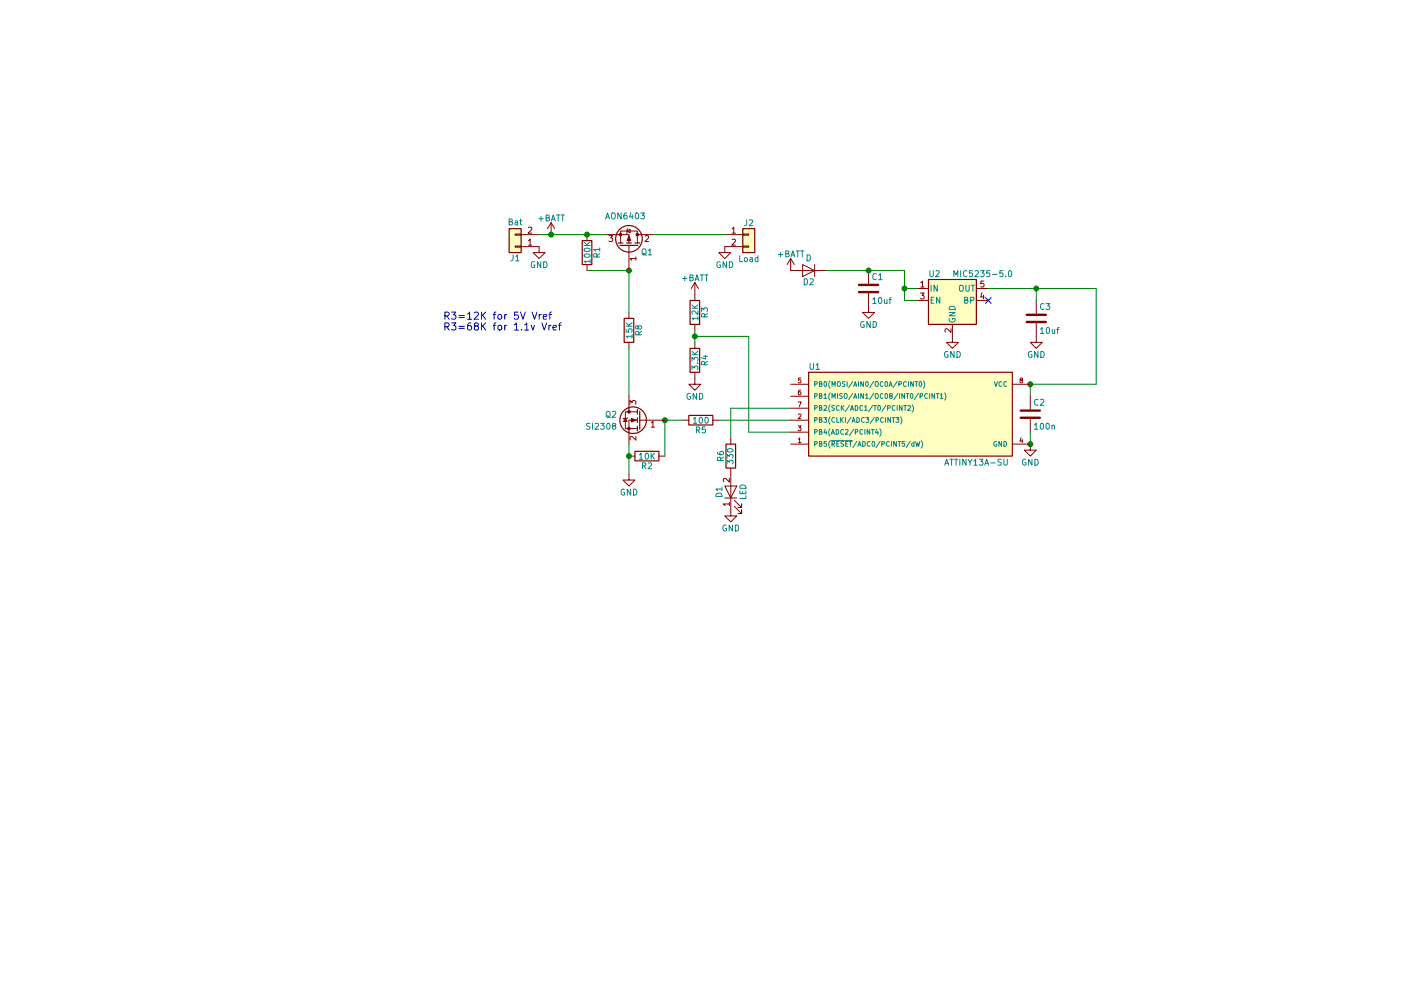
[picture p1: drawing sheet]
EESchema Schematic File Version 2
LIBS:power
LIBS:device
LIBS:switches
LIBS:relays
LIBS:motors
LIBS:transistors
LIBS:conn
LIBS:linear
LIBS:regul
LIBS:74xx
LIBS:cmos4000
LIBS:adc-dac
LIBS:memory
LIBS:xilinx
LIBS:microcontrollers
LIBS:dsp
LIBS:microchip
LIBS:analog_switches
LIBS:motorola
LIBS:texas
LIBS:intel
LIBS:audio
LIBS:interface
LIBS:digital-audio
LIBS:philips
LIBS:display
LIBS:cypress
LIBS:siliconi
LIBS:opto
LIBS:atmel
LIBS:contrib
LIBS:valves
LIBS:BatProtect-cache
EELAYER 25 0
EELAYER END
$Descr A4 11693 8268
encoding utf-8
Sheet 1 1
Title ""
Date ""
Rev ""
Comp ""
Comment1 ""
Comment2 ""
Comment3 ""
Comment4 ""
$EndDescr
$Comp
L Conn_01x02 J1
U 1 1
P 4300 2050
F 0 "J1" H 4300 2150 50  0000 C CNN
F 1 "Bat" H 4300 1850 50  0000 C CNN
F 2 "KiCadCustomLibs:Connector_2x5mm_1.5Drill" H 4300 2050 50  0001 C CNN
F 3 "" H 4300 2050 50  0001 C CNN
	1    4300 2050
	-1   0    0    1   
$EndComp
$Comp
L Conn_01x02 J2
U 1 1
P 6250 1950
F 0 "J2" H 6250 2050 50  0000 C CNN
F 1 "Load" H 6250 1750 50  0000 C CNN
F 2 "KiCadCustomLibs:Connector_2x5mm_1.5Drill" H 6250 1950 50  0001 C CNN
F 3 "" H 6250 1950 50  0001 C CNN
	1    6250 1950
	1    0    0    -1  
$EndComp
$Comp
L GND #PWR01
U 1 1
P 4500 2050
F 0 "#PWR01" H 4500 1800 50  0001 C CNN
F 1 "GND" H 4500 1900 50  0000 C CNN
F 2 "" H 4500 2050 50  0001 C CNN
F 3 "" H 4500 2050 50  0001 C CNN
	1    4500 2050
	1    0    0    -1  
$EndComp
$Comp
L GND #PWR02
U 1 1
P 6050 2050
F 0 "#PWR02" H 6050 1800 50  0001 C CNN
F 1 "GND" H 6050 1900 50  0000 C CNN
F 2 "" H 6050 2050 50  0001 C CNN
F 3 "" H 6050 2050 50  0001 C CNN
	1    6050 2050
	1    0    0    -1  
$EndComp
$Comp
L GND #PWR03
U 1 1
P 5250 3950
F 0 "#PWR03" H 5250 3700 50  0001 C CNN
F 1 "GND" H 5250 3800 50  0000 C CNN
F 2 "" H 5250 3950 50  0001 C CNN
F 3 "" H 5250 3950 50  0001 C CNN
	1    5250 3950
	1    0    0    -1  
$EndComp
$Comp
L R R1
U 1 1
P 4900 2100
F 0 "R1" V 4980 2100 50  0000 C CNN
F 1 "100K" V 4900 2100 50  0000 C CNN
F 2 "Resistors_SMD:R_0603" V 4830 2100 50  0001 C CNN
F 3 "" H 4900 2100 50  0001 C CNN
	1    4900 2100
	1    0    0    -1  
$EndComp
$Comp
L R R2
U 1 1
P 5400 3800
F 0 "R2" V 5480 3800 50  0000 C CNN
F 1 "10K" V 5400 3800 50  0000 C CNN
F 2 "Resistors_SMD:R_0603" V 5330 3800 50  0001 C CNN
F 3 "" H 5400 3800 50  0001 C CNN
	1    5400 3800
	0    1    1    0   
$EndComp
$Comp
L R R5
U 1 1
P 5850 3500
F 0 "R5" V 5930 3500 50  0000 C CNN
F 1 "100" V 5850 3500 50  0000 C CNN
F 2 "Resistors_SMD:R_0603" V 5780 3500 50  0001 C CNN
F 3 "" H 5850 3500 50  0001 C CNN
	1    5850 3500
	0    1    1    0   
$EndComp
$Comp
L +BATT #PWR04
U 1 1
P 4600 1950
F 0 "#PWR04" H 4600 1800 50  0001 C CNN
F 1 "+BATT" H 4600 2090 50  0000 C CNN
F 2 "" H 4600 1950 50  0001 C CNN
F 3 "" H 4600 1950 50  0001 C CNN
	1    4600 1950
	1    0    0    -1  
$EndComp
$Comp
L R R3
U 1 1
P 5800 2600
F 0 "R3" V 5880 2600 50  0000 C CNN
F 1 "12K" V 5800 2600 50  0000 C CNN
F 2 "Resistors_SMD:R_0603" V 5730 2600 50  0001 C CNN
F 3 "" H 5800 2600 50  0001 C CNN
	1    5800 2600
	1    0    0    -1  
$EndComp
$Comp
L R R4
U 1 1
P 5800 3000
F 0 "R4" V 5880 3000 50  0000 C CNN
F 1 "3.3K" V 5800 3000 50  0000 C CNN
F 2 "Resistors_SMD:R_0603" V 5730 3000 50  0001 C CNN
F 3 "" H 5800 3000 50  0001 C CNN
	1    5800 3000
	1    0    0    -1  
$EndComp
$Comp
L GND #PWR05
U 1 1
P 5800 3150
F 0 "#PWR05" H 5800 2900 50  0001 C CNN
F 1 "GND" H 5800 3000 50  0000 C CNN
F 2 "" H 5800 3150 50  0001 C CNN
F 3 "" H 5800 3150 50  0001 C CNN
	1    5800 3150
	1    0    0    -1  
$EndComp
$Comp
L +BATT #PWR06
U 1 1
P 5800 2450
F 0 "#PWR06" H 5800 2300 50  0001 C CNN
F 1 "+BATT" H 5800 2590 50  0000 C CNN
F 2 "" H 5800 2450 50  0001 C CNN
F 3 "" H 5800 2450 50  0001 C CNN
	1    5800 2450
	1    0    0    -1  
$EndComp
$Comp
L MIC5219-5.0 U2
U 1 1
P 7950 2500
F 0 "U2" H 7800 2725 50  0000 C CNN
F 1 "MIC5235-5.0" H 7950 2725 50  0000 L CNN
F 2 "TO_SOT_Packages_SMD:SOT-23-5" H 7950 2825 50  0001 C CNN
F 3 "" H 7950 2500 50  0001 C CNN
	1    7950 2500
	1    0    0    -1  
$EndComp
$Comp
L GND #PWR07
U 1 1
P 7950 2800
F 0 "#PWR07" H 7950 2550 50  0001 C CNN
F 1 "GND" H 7950 2650 50  0000 C CNN
F 2 "" H 7950 2800 50  0001 C CNN
F 3 "" H 7950 2800 50  0001 C CNN
	1    7950 2800
	1    0    0    -1  
$EndComp
$Comp
L GND #PWR08
U 1 1
P 8600 3700
F 0 "#PWR08" H 8600 3450 50  0001 C CNN
F 1 "GND" H 8600 3550 50  0000 C CNN
F 2 "" H 8600 3700 50  0001 C CNN
F 3 "" H 8600 3700 50  0001 C CNN
	1    8600 3700
	1    0    0    -1  
$EndComp
$Comp
L D D2
U 1 1
P 6750 2250
F 0 "D2" H 6750 2350 50  0000 C CNN
F 1 "D" H 6750 2150 50  0000 C CNN
F 2 "Diodes_SMD:D_SOD-323_HandSoldering" H 6750 2250 50  0001 C CNN
F 3 "" H 6750 2250 50  0001 C CNN
	1    6750 2250
	-1   0    0    1   
$EndComp
$Comp
L +BATT #PWR09
U 1 1
P 6600 2250
F 0 "#PWR09" H 6600 2100 50  0001 C CNN
F 1 "+BATT" H 6600 2390 50  0000 C CNN
F 2 "" H 6600 2250 50  0001 C CNN
F 3 "" H 6600 2250 50  0001 C CNN
	1    6600 2250
	1    0    0    -1  
$EndComp
Wire Wire Line
	4500 1950 5050 1950
Wire Wire Line
	5450 1950 6050 1950
Wire Wire Line
	5250 3700 5250 3950
Connection ~ 5250 3800
Wire Wire Line
	4900 2250 5250 2250
Connection ~ 5250 2250
Wire Wire Line
	5550 3800 5550 3500
Wire Wire Line
	5550 3500 5700 3500
Connection ~ 5550 3500
Wire Wire Line
	6000 3500 6600 3500
Connection ~ 4600 1950
Wire Wire Line
	5800 2750 5800 2850
Wire Wire Line
	5800 2800 6250 2800
Wire Wire Line
	6250 2800 6250 3600
Wire Wire Line
	6250 3600 6600 3600
Connection ~ 5800 2800
Wire Wire Line
	6900 2250 7550 2250
Wire Wire Line
	7550 2400 7650 2400
Wire Wire Line
	7550 2500 7650 2500
$Comp
L C C2
U 1 1
P 8600 3450
F 0 "C2" H 8625 3550 50  0000 L CNN
F 1 "100n" H 8625 3350 50  0000 L CNN
F 2 "Capacitors_SMD:C_0603" H 8638 3300 50  0001 C CNN
F 3 "" H 8600 3450 50  0001 C CNN
	1    8600 3450
	1    0    0    -1  
$EndComp
$Comp
L C C3
U 1 1
P 8650 2650
F 0 "C3" H 8675 2750 50  0000 L CNN
F 1 "10uf" H 8675 2550 50  0000 L CNN
F 2 "Capacitors_SMD:C_0603" H 8688 2500 50  0001 C CNN
F 3 "" H 8650 2650 50  0001 C CNN
	1    8650 2650
	1    0    0    -1  
$EndComp
Wire Wire Line
	8250 2400 9150 2400
Wire Wire Line
	8650 2400 8650 2500
$Comp
L GND #PWR010
U 1 1
P 8650 2800
F 0 "#PWR010" H 8650 2550 50  0001 C CNN
F 1 "GND" H 8650 2650 50  0000 C CNN
F 2 "" H 8650 2800 50  0001 C CNN
F 3 "" H 8650 2800 50  0001 C CNN
	1    8650 2800
	1    0    0    -1  
$EndComp
Wire Wire Line
	8600 3200 8600 3300
Wire Wire Line
	8600 3700 8600 3600
Wire Wire Line
	9150 3200 8600 3200
Connection ~ 8650 2400
Connection ~ 8600 3200
Connection ~ 8600 3700
$Comp
L LED D1
U 1 1
P 6100 4100
F 0 "D1" H 6100 4200 50  0000 C CNN
F 1 "LED" H 6100 4000 50  0000 C CNN
F 2 "LEDs:LED_0805" H 6100 4100 50  0001 C CNN
F 3 "" H 6100 4100 50  0001 C CNN
	1    6100 4100
	0    -1   -1   0   
$EndComp
$Comp
L GND #PWR011
U 1 1
P 6100 4250
F 0 "#PWR011" H 6100 4000 50  0001 C CNN
F 1 "GND" H 6100 4100 50  0000 C CNN
F 2 "" H 6100 4250 50  0001 C CNN
F 3 "" H 6100 4250 50  0001 C CNN
	1    6100 4250
	1    0    0    -1  
$EndComp
$Comp
L R R6
U 1 1
P 6100 3800
F 0 "R6" V 6180 3800 50  0000 C CNN
F 1 "330" V 6100 3800 50  0000 C CNN
F 2 "Resistors_SMD:R_0603" V 6030 3800 50  0001 C CNN
F 3 "" H 6100 3800 50  0001 C CNN
	1    6100 3800
	-1   0    0    1   
$EndComp
Wire Wire Line
	6100 3650 6100 3400
Wire Wire Line
	6100 3400 6600 3400
Connection ~ 4900 1950
$Comp
L Q_PMOS_GDS Q1
U 1 1
P 5250 2050
F 0 "Q1" V 5200 2150 50  0000 L CNN
F 1 "AON6403" V 5500 1850 50  0000 L CNN
F 2 "KiCadCustomLibs:DFN-8-1EP_6x5mm" H 5450 2150 50  0001 C CNN
F 3 "" H 5250 2050 50  0001 C CNN
	1    5250 2050
	0    1    -1   0   
$EndComp
$Comp
L R R8
U 1 1
P 5250 2750
F 0 "R8" V 5330 2750 50  0000 C CNN
F 1 "15K" V 5250 2750 50  0000 C CNN
F 2 "Resistors_SMD:R_0603" V 5180 2750 50  0001 C CNN
F 3 "" H 5250 2750 50  0001 C CNN
	1    5250 2750
	1    0    0    -1  
$EndComp
Wire Wire Line
	5250 2250 5250 2600
Wire Wire Line
	5250 2900 5250 3300
$Comp
L Q_NMOS_GSD Q2
U 1 1
P 5350 3500
F 0 "Q2" H 5550 3550 50  0000 L CNN
F 1 "SI2308" H 5550 3450 50  0000 L CNN
F 2 "TO_SOT_Packages_SMD:SOT-23" H 5550 3600 50  0001 C CNN
F 3 "" H 5350 3500 50  0001 C CNN
	1    5350 3500
	-1   0    0    -1  
$EndComp
$Comp
L ATTINY13A-SU U1
U 1 1
P 7600 3450
F 0 "U1" H 6800 3850 50  0000 C CNN
F 1 "ATTINY13A-SU" H 8150 3050 50  0000 C CNN
F 2 "Housings_SOIC:SOIC-8_3.9x4.9mm_Pitch1.27mm" H 8250 3450 50  0001 C CIN
F 3 "" H 6800 3800 50  0001 C CNN
	1    7600 3450
	1    0    0    -1  
$EndComp
Wire Wire Line
	7550 2250 7550 2500
$Comp
L C C1
U 1 1
P 7250 2400
F 0 "C1" H 7275 2500 50  0000 L CNN
F 1 "10uf" H 7275 2300 50  0000 L CNN
F 2 "Capacitors_SMD:C_0603" H 7288 2250 50  0001 C CNN
F 3 "" H 7250 2400 50  0001 C CNN
	1    7250 2400
	1    0    0    -1  
$EndComp
Connection ~ 7250 2250
$Comp
L GND #PWR012
U 1 1
P 7250 2550
F 0 "#PWR012" H 7250 2300 50  0001 C CNN
F 1 "GND" H 7250 2400 50  0000 C CNN
F 2 "" H 7250 2550 50  0001 C CNN
F 3 "" H 7250 2550 50  0001 C CNN
	1    7250 2550
	1    0    0    -1  
$EndComp
Text Notes 3700 2750 0    60   ~ 0
R3=12K for 5V Vref\nR3=68K for 1.1v Vref
Connection ~ 7550 2400
NoConn ~ 8250 2500
Wire Wire Line
	9150 2400 9150 3200
$EndSCHEMATC
